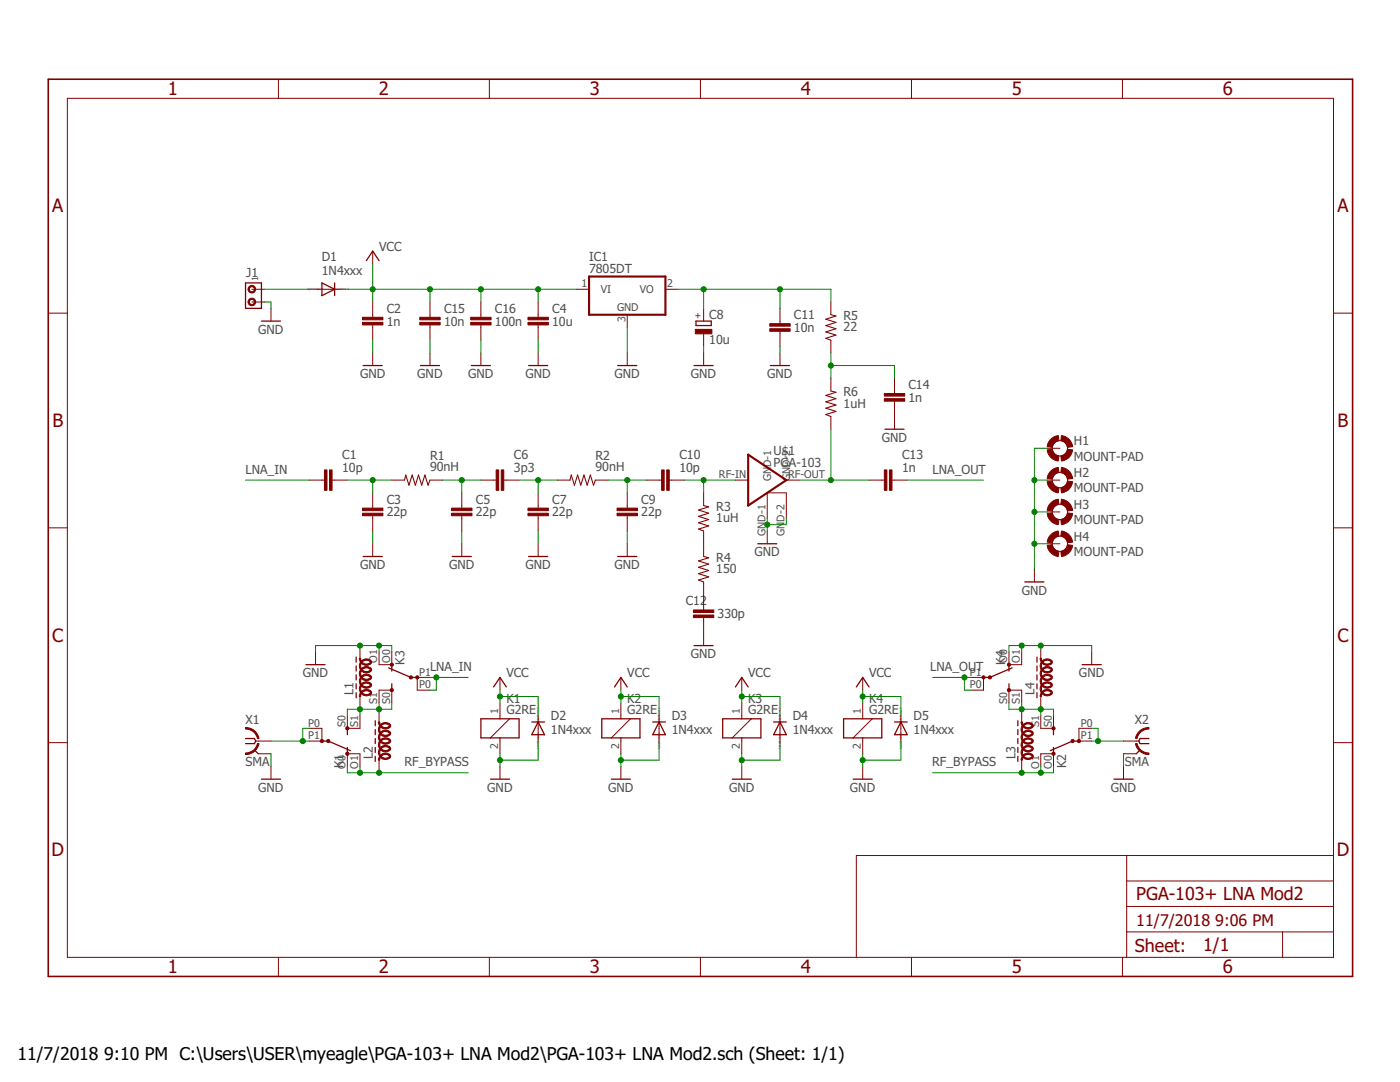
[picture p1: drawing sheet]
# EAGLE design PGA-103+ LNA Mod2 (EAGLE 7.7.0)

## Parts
C1  10p  C-EUC1206  [C1206]
C2  1n  C-EUC1206  [C1206]
C3  22p  C-EUC1206  [C1206]
C4  10u  C-EUC1206  [C1206]
C5  22p  C-EUC1206  [C1206]
C6  3p3  C-EUC1206  [C1206]
C7  22p  C-EUC1206  [C1206]
C8  10u  CPOL-EUB/3528-21R  [B/3528-21R]
C9  22p  C-EUC1206  [C1206]
C10  10p  C-EUC1206  [C1206]
C11  10n  C-EUC1206  [C1206]
C12  330p  C-EUC1206  [C1206]
C13  1n  C-EUC1206  [C1206]
C14  1n  C-EUC1206  [C1206]
C15  10n  C-EUC1206  [C1206]
C16  100n  C-EUC1206  [C1206]
D1  1N4xxx  1N4148DO35-7  [DO35-7]
D2  1N4xxx  1N4148DO35-7  [DO35-7]
D3  1N4xxx  1N4148DO35-7  [DO35-7]
D4  1N4xxx  1N4148DO35-7  [DO35-7]
D5  1N4xxx  1N4148DO35-7  [DO35-7]
H1  MOUNT-PAD  MOUNT-PAD-ROUND2.8  [2,8-PAD]
H2  MOUNT-PAD  MOUNT-PAD-ROUND2.8  [2,8-PAD]
H3  MOUNT-PAD  MOUNT-PAD-ROUND2.8  [2,8-PAD]
H4  MOUNT-PAD  MOUNT-PAD-ROUND2.8  [2,8-PAD]
IC1  7805DT  [TO252]
J1  MTA02-156  [1X2MTA]
K1  G2RE  [G2RE]
K2  G2RE  [G2RE]
K3  G2RE  [G2RE]
K4  G2RE  [G2RE]
L1  Z28/70CW  [Z28/7]
L2  Z28/70CW  [Z28/7]
L3  Z28/70CW  [Z28/7]
L4  Z28/70CW  [Z28/7]
R1  90nH  R-US_M1206  [M1206]
R2  90nH  R-US_M1206  [M1206]
R3  1uH  R-US_M1206  [M1206]
R4  150  R-US_M1206  [M1206]
R5  22  R-US_M1206  [M1206]
R6  1uH  R-US_M1206  [M1206]
U$1  PGA-103  [DF782]
X1  SMA  SMA-142-0701-851/861  [J502-ND-142-0701-851/861]
X2  SMA  SMA-142-0701-851/861  [J502-ND-142-0701-851/861]

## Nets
ANT: K1.P0(2:P) K1.P1(2:P) X1.1
GND: C2.2 C3.1 C4.2 C5.1 C7.1 C8.- C9.1 C11.2 C12.1 C14.1 C15.2 C16.2 D2.A D3.A D4.A D5.A H1.B2,8(MOUNT) H2.B2,8(MOUNT) H3.B2,8(MOUNT) H4.B2,8(MOUNT) IC1.3(GND) J1.2 K1.2 K2.2 K3.2 K3.O0(2:O) K3.O1(2:O) K4.2 K4.O0(2:O) K4.O1(2:O) L1.2 L4.2 U$1.GND-1 U$1.GND-2 X1.G@1 X1.G@2 X1.G@3 X1.G@4 X2.G@1 X2.G@2 X2.G@3 X2.G@4
LNA_IN: C1.1 K3.P0(2:P) K3.P1(2:P)
LNA_OUT: C13.2 K4.P0(2:P) K4.P1(2:P)
N$1: C10.2 R3.2 U$1.RF-IN
N$3: C13.1 R6.1 U$1.RF-OUT
N$5: C8.+ C11.1 IC1.2(VO) R5.2
N$7: D1.A J1.1
N$8: C9.2 C10.1 R2.1
N$9: C14.2 R5.1 R6.2
N$10: R3.1 R4.2
N$11: C12.2 R4.1
N$12: C6.2 C7.2 R2.2
N$13: C5.2 C6.1 R1.1
N$14: C1.2 C3.2 R1.2
N$16: K1.S0(2:S) K1.S1(2:S) K3.S0(2:S) K3.S1(2:S) L1.1 L2.2
N$17: K2.S0(2:S) K2.S1(2:S) K4.S0(2:S) K4.S1(2:S) L3.2 L4.1
RF_BYPASS: K1.O0(2:O) K1.O1(2:O) K2.O0(2:O) K2.O1(2:O) L2.1 L3.1
TRX: K2.P0(2:P) K2.P1(2:P) X2.1
VCC: C2.1 C4.1 C15.1 C16.1 D1.C D2.C D3.C D4.C D5.C IC1.1(VI) K1.1 K2.1 K3.1 K4.1
